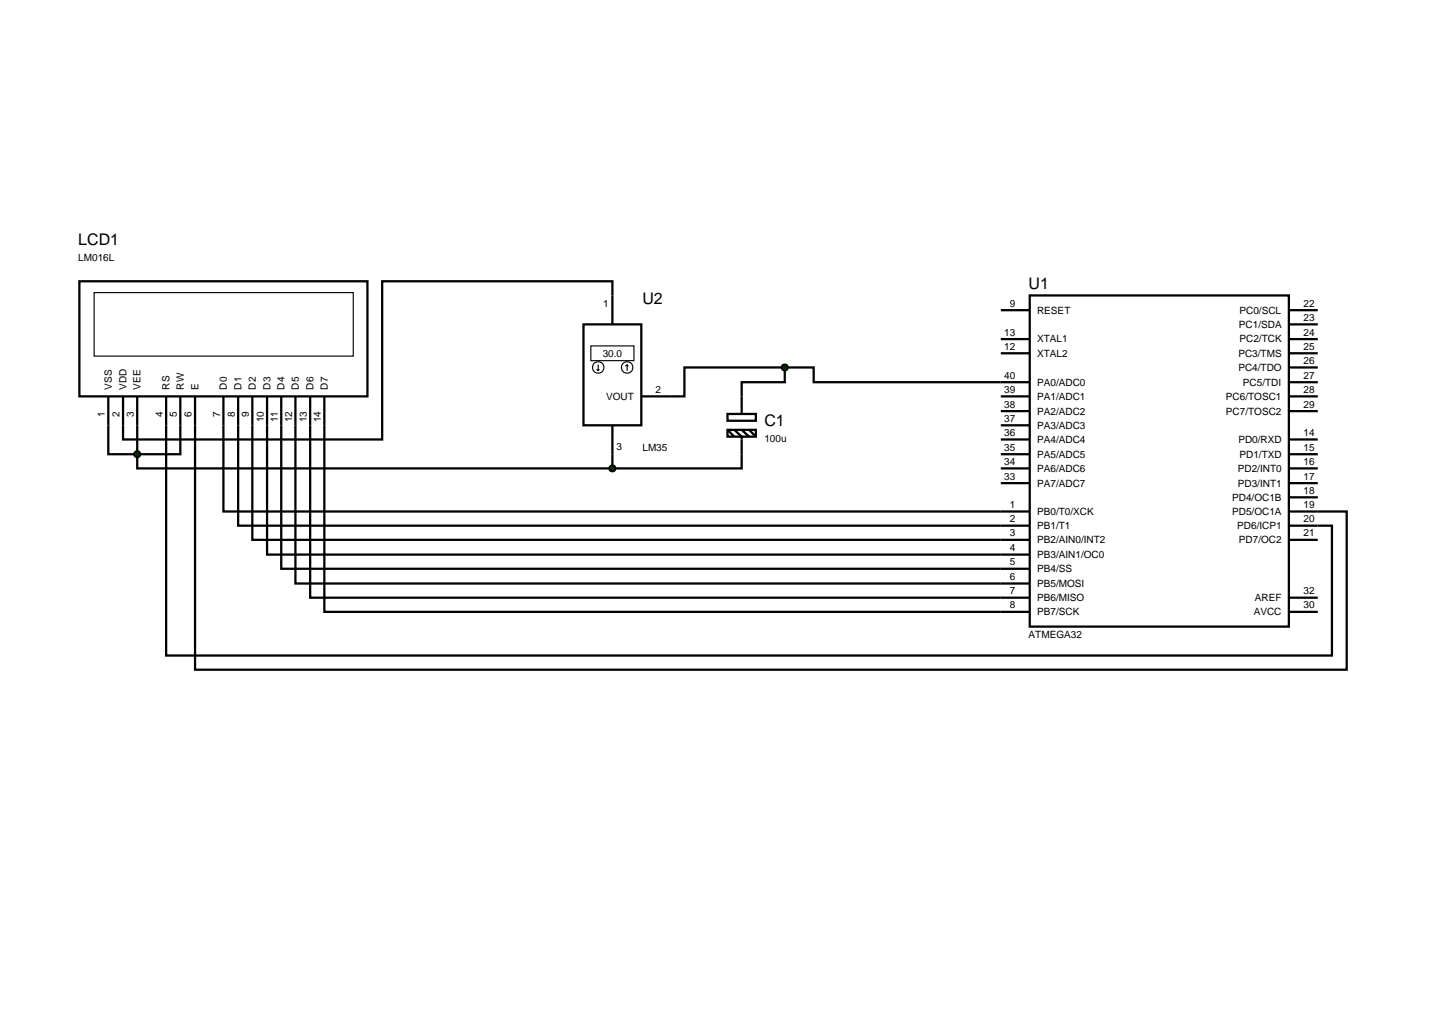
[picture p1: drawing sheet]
<svg xmlns="http://www.w3.org/2000/svg" width="257mm" height="180mm" viewBox="0 0 257 180" stroke-linecap="round" stroke-linejoin="round" font-family="sans-serif">
<g fill="none" stroke="#000" stroke-width=".4">
<path d="M14 49.6h50.8v20.3h-50.8zM102.9 57.2h10.2v17.8h-10.2zM108 57.2v-7.6h-40.6v27.9h-45.7v-7.6M176.5 54.7h5.1M176.5 59.8h5.1M181.6 52.1h45.7v58.4h-45.7zM227.3 54.7h5.1M227.3 59.8h5.1M227.3 57.2h5.1M19.1 69.9v10.2h5.1M24.2 69.9v10.2M29.3 69.9v45.7h205.6v-22.9h-7.6"/>
<path d="M31.8 69.9v10.2h-7.6M34.4 69.9v48.2h203.1v-27.9h-10.2M39.4 69.9v20.3h142.2M42 69.9v22.8h139.6M44.5 69.9v25.3h137.1M47.1 69.9v27.9h134.5M49.6 69.9v30.4h132M52.1 69.9v33h129.5M54.7 69.9v35.5h126.9M57.2 69.9v38h124.4M108 75v7.6M138.4 64.8h5.1v2.6h38.1"/>
<path d="M138.4 64.8h-17.7v5.1h-7.6M138.4 64.8v2.6h-7.6v2.5M176.5 62.3h5.1M176.5 77.5h5.1M176.5 69.9h5.1M176.5 72.5h5.1M176.5 75h5.1M227.3 62.3h5.1M227.3 77.5h5.1M227.3 64.8h5.1M227.3 67.4h5.1M227.3 69.9h5.1"/>
<path d="M227.3 72.5h5.1M24.2 80.1v2.5h83.8M130.8 80.1v2.5h-22.8M176.5 80.1h5.1M176.5 82.6h5.1M176.5 85.2h5.1M227.3 95.2h5.1M227.3 80.1h5.1M227.3 82.6h5.1M227.3 85.2h5.1M227.3 87.7h5.1M227.3 105.4h5.1"/>
<path d="M227.3 107.9h5.1"/>
</g>
<g fill="none" stroke="#000" stroke-width=".2">
<path d="M16.6 51.6h45.7v11.2h-45.7zM104.2 61h7.6v2.6h-7.6zM105.2 65.1l.3 .3M105.5 64.3v1.1M105.7 65.1l-.2 .3M110.6 64.3l-.3 .3M110.6 64.3l.2 .3M110.6 64.3v1.1"/>
<circle cx="105.5" cy="64.8" r="1.01"/>
<circle cx="110.6" cy="64.8" r="1.01"/>
</g>
<g fill="#004000" stroke="#000" stroke-width=".4">
<path d="M138.1 64.4l.3-.1-.5 .5zM138.4 64.3l.4 .2 .1 .3zM138.4 65.3l.5-.5-.1 .3zM137.9 64.8l.5 .5-.4-.2z"/>
<path d="M23.8 79.8l.4-.2-.5 .5zM24.2 79.6l.3 .1 .2 .4zM24.2 80.6l.5-.5-.2 .4zM23.7 80.1l.5 .5-.4-.2z"/>
<path d="M107.7 82.2l.3-.1-.5 .5zM108 82.1l.4 .2 .1 .3zM108.5 82.6l-.1 .3-.4 .2zM107.5 82.6l.5 .5-.3-.1z"/>
</g>
<g fill="#004000">
<path d="M137.9 64.8l.5-.5 .5 .5-.5 .5z"/>
<path d="M23.7 80.1l.5-.5 .5 .5-.5 .5z"/>
<path d="M107.5 82.6l.5-.5 .5 .5-.5 .5z"/>
</g>
<path d="M128.3 73h5v1.2h-5zM128.3 75.8h5v1.2h-5zM128.3 75.8l1.2 1.2M129.5 75.8l1.3 1.2v3.1M130.8 69.9v3.1M130.8 75.8l1.3 1.2M132.1 75.8l1.2 1.2" fill="none" stroke="#000" stroke-width=".4"/>
<g font-size="2.8">
<text x="13.8" y="43.3">LCD1</text>
<text x="113.3" y="53.6">U2</text>
<text x="181.4" y="51">U1</text>
<text x="134.8" y="75.1">C1</text>
</g>
<g font-size="1.8">
<text x="13.8" y="46.1">LM016L</text>
<text x="106.4" y="54.1">1</text>
<text x="177.1" y="59.2">13</text>
<text x="178.1" y="54.1">9</text>
<text x="182.9" y="55.3">RESET</text>
<text x="218.5" y="57.8">PC1/SDA</text>
<text x="218.6" y="55.3">PC0/SCL</text>
<text x="229.9" y="54.1">22</text>
<text x="229.9" y="56.6">23</text>
<text x="229.9" y="59.2">24</text>
<text x="106.3" y="62.9">30.0</text>
<text x="177.1" y="61.7">12</text>
<text x="182.9" y="62.9">XTAL2</text>
<text x="182.9" y="60.4">XTAL1</text>
<text x="218.4" y="62.9">PC3/TMS</text>
<text x="218.4" y="65.4">PC4/TDO</text>
<text x="218.6" y="60.4">PC2/TCK</text>
<text x="229.9" y="61.7">25</text>
<text x="229.9" y="64.2">26</text>
<text x="19.7" y="68.7" transform="rotate(-90 19.7 68.7)">VSS</text>
<text x="22.3" y="68.7" transform="rotate(-90 22.3 68.7)">VDD</text>
<text x="24.8" y="68.7" transform="rotate(-90 24.8 68.7)">VEE</text>
<text x="29.9" y="68.7" transform="rotate(-90 29.9 68.7)">RS</text>
<text x="32.4" y="68.7" transform="rotate(-90 32.4 68.7)">RW</text>
<text x="35" y="68.7" transform="rotate(-90 35 68.7)">E</text>
<text x="40" y="68.7" transform="rotate(-90 40 68.7)">D0</text>
<text x="42.6" y="68.7" transform="rotate(-90 42.6 68.7)">D1</text>
<text x="45.1" y="68.7" transform="rotate(-90 45.1 68.7)">D2</text>
<text x="47.7" y="68.7" transform="rotate(-90 47.7 68.7)">D3</text>
<text x="50.2" y="68.7" transform="rotate(-90 50.2 68.7)">D4</text>
<text x="52.7" y="68.7" transform="rotate(-90 52.7 68.7)">D5</text>
<text x="55.3" y="68.7" transform="rotate(-90 55.3 68.7)">D6</text>
<text x="57.8" y="68.7" transform="rotate(-90 57.8 68.7)">D7</text>
<text x="106.9" y="70.5">VOUT</text>
<text x="115.6" y="69.3">2</text>
<text x="177.1" y="71.9">38</text>
<text x="177.1" y="69.3">39</text>
<text x="177.1" y="66.8">40</text>
<text x="182.9" y="70.5">PA1/ADC1</text>
<text x="182.9" y="68">PA0/ADC0</text>
<text x="216.2" y="70.5">PC6/TOSC1</text>
<text x="219.2" y="68">PC5/TDI</text>
<text x="229.9" y="66.8">27</text>
<text x="229.9" y="69.3">28</text>
<text x="229.9" y="71.9">29</text>
<text x="18.5" y="73.5" transform="rotate(-90 18.5 73.5)">1</text>
<text x="21.1" y="73.5" transform="rotate(-90 21.1 73.5)">2</text>
<text x="23.6" y="73.5" transform="rotate(-90 23.6 73.5)">3</text>
<text x="28.7" y="73.5" transform="rotate(-90 28.7 73.5)">4</text>
<text x="31.2" y="73.5" transform="rotate(-90 31.2 73.5)">5</text>
<text x="33.8" y="73.5" transform="rotate(-90 33.8 73.5)">6</text>
<text x="38.8" y="73.5" transform="rotate(-90 38.8 73.5)">7</text>
<text x="41.4" y="73.5" transform="rotate(-90 41.4 73.5)">8</text>
<text x="43.9" y="73.5" transform="rotate(-90 43.9 73.5)">9</text>
<text x="46.5" y="74.5" transform="rotate(-90 46.5 74.5)">10</text>
<text x="49" y="74.5" transform="rotate(-90 49 74.5)">11</text>
<text x="51.5" y="74.5" transform="rotate(-90 51.5 74.5)">12</text>
<text x="54.1" y="74.5" transform="rotate(-90 54.1 74.5)">13</text>
<text x="56.6" y="74.5" transform="rotate(-90 56.6 74.5)">14</text>
<text x="134.8" y="77.9">100u</text>
<text x="177.1" y="76.9">36</text>
<text x="177.1" y="74.4">37</text>
<text x="182.9" y="75.6">PA3/ADC3</text>
<text x="182.9" y="73.1">PA2/ADC2</text>
<text x="216.2" y="73.1">PC7/TOSC2</text>
<text x="229.9" y="76.9">14</text>
<text x="108.7" y="79.3">3</text>
<text x="113.3" y="79.6">LM35</text>
<text x="177.1" y="82">34</text>
<text x="177.1" y="79.5">35</text>
<text x="182.9" y="83.2">PA6/ADC6</text>
<text x="182.9" y="80.7">PA5/ADC5</text>
<text x="182.9" y="78.1">PA4/ADC4</text>
<text x="218.3" y="83.2">PD2/INT0</text>
<text x="218.4" y="78.1">PD0/RXD</text>
<text x="218.6" y="80.7">PD1/TXD</text>
<text x="229.9" y="79.5">15</text>
<text x="229.9" y="82">16</text>
<text x="177.1" y="84.6">33</text>
<text x="178.1" y="89.6">1</text>
<text x="182.9" y="85.8">PA7/ADC7</text>
<text x="217.3" y="88.3">PD4/OC1B</text>
<text x="218.3" y="85.8">PD3/INT1</text>
<text x="229.9" y="84.6">17</text>
<text x="229.9" y="87.1">18</text>
<text x="229.9" y="89.6">19</text>
<text x="178.1" y="92.1">2</text>
<text x="178.1" y="94.6">3</text>
<text x="182.9" y="90.8">PB0/T0/XCK</text>
<text x="182.9" y="93.3">PB1/T1</text>
<text x="182.9" y="95.8">PB2/AIN0/INT2</text>
<text x="217.3" y="90.8">PD5/OC1A</text>
<text x="218.2" y="93.3">PD6/ICP1</text>
<text x="218.5" y="95.8">PD7/OC2</text>
<text x="229.9" y="92.1">20</text>
<text x="229.9" y="94.6">21</text>
<text x="178.1" y="97.2">4</text>
<text x="178.1" y="99.7">5</text>
<text x="182.9" y="98.4">PB3/AIN1/OC0</text>
<text x="182.9" y="100.9">PB4/SS</text>
<text x="178.1" y="102.3">6</text>
<text x="178.1" y="104.8">7</text>
<text x="178.1" y="107.3">8</text>
<text x="182.9" y="103.5">PB5/MOSI</text>
<text x="182.9" y="106">PB6/MISO</text>
<text x="221.3" y="106">AREF</text>
<text x="229.9" y="104.8">32</text>
<text x="229.9" y="107.3">30</text>
<text x="181.4" y="112.5">ATMEGA32</text>
<text x="182.9" y="108.5">PB7/SCK</text>
<text x="221.1" y="108.5">AVCC</text>
</g>
</svg>
